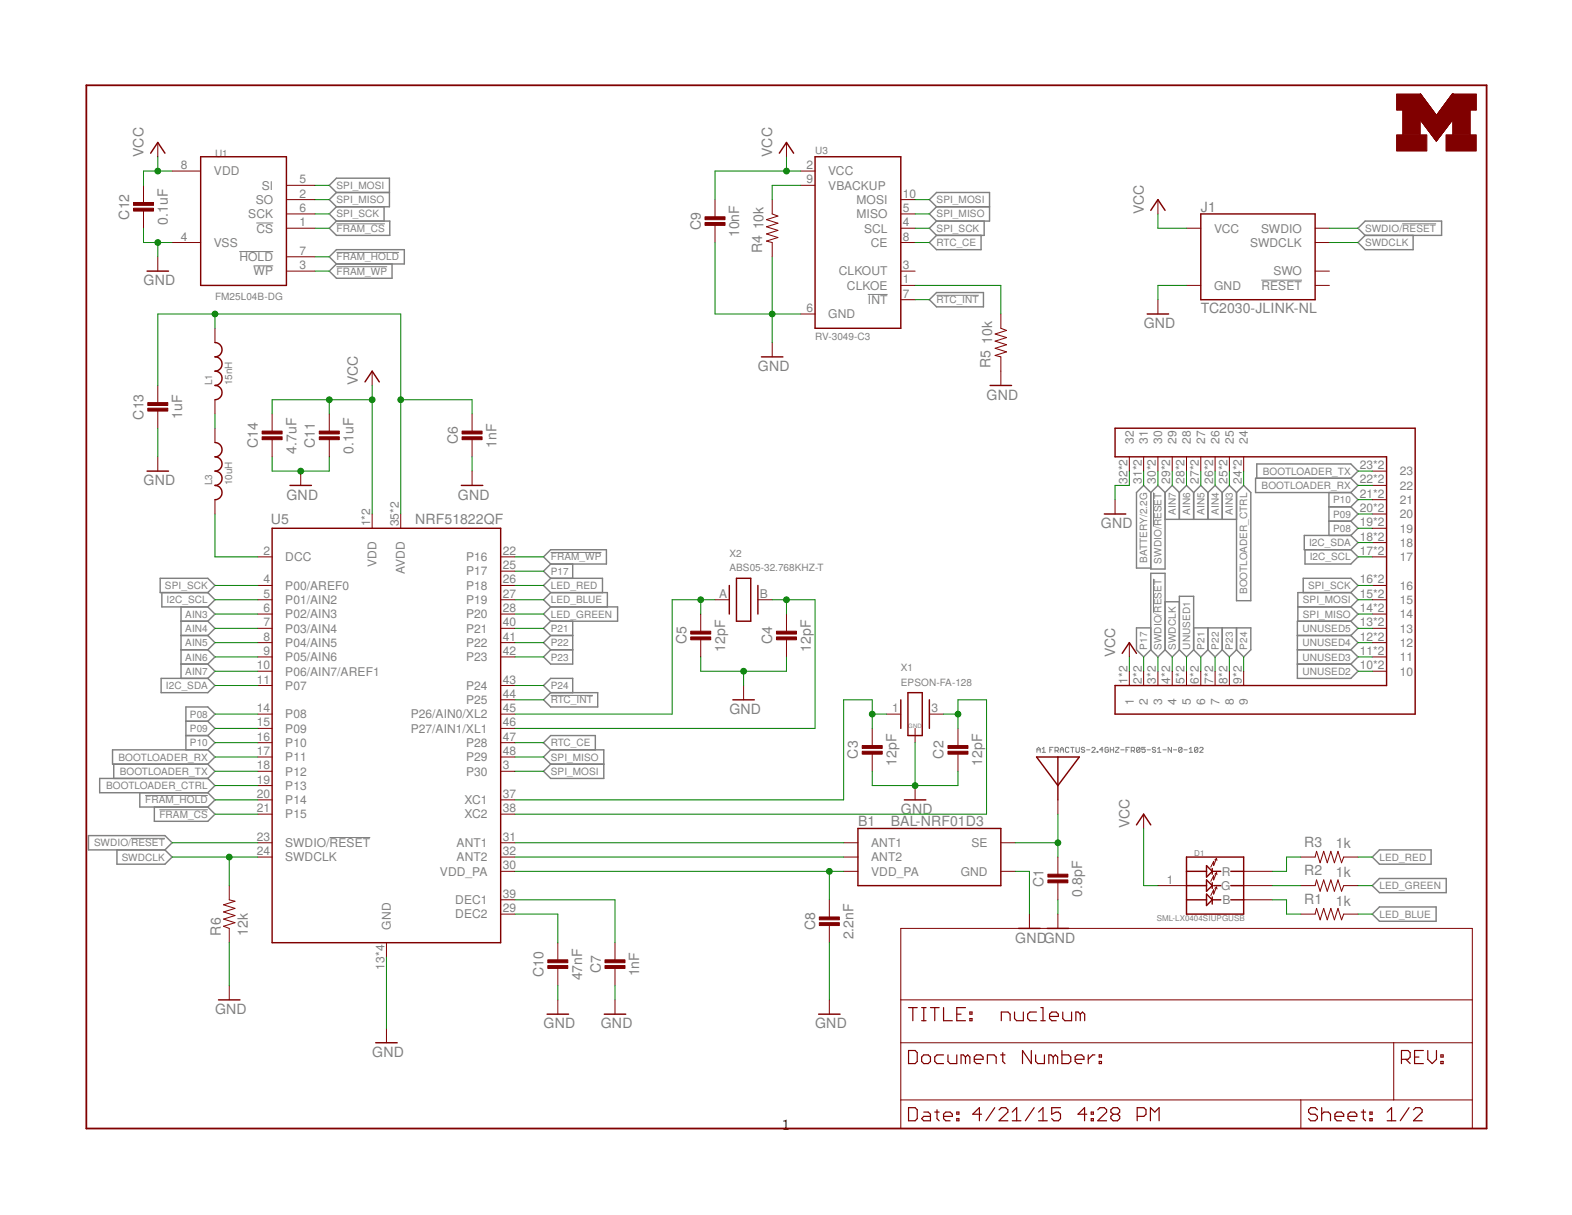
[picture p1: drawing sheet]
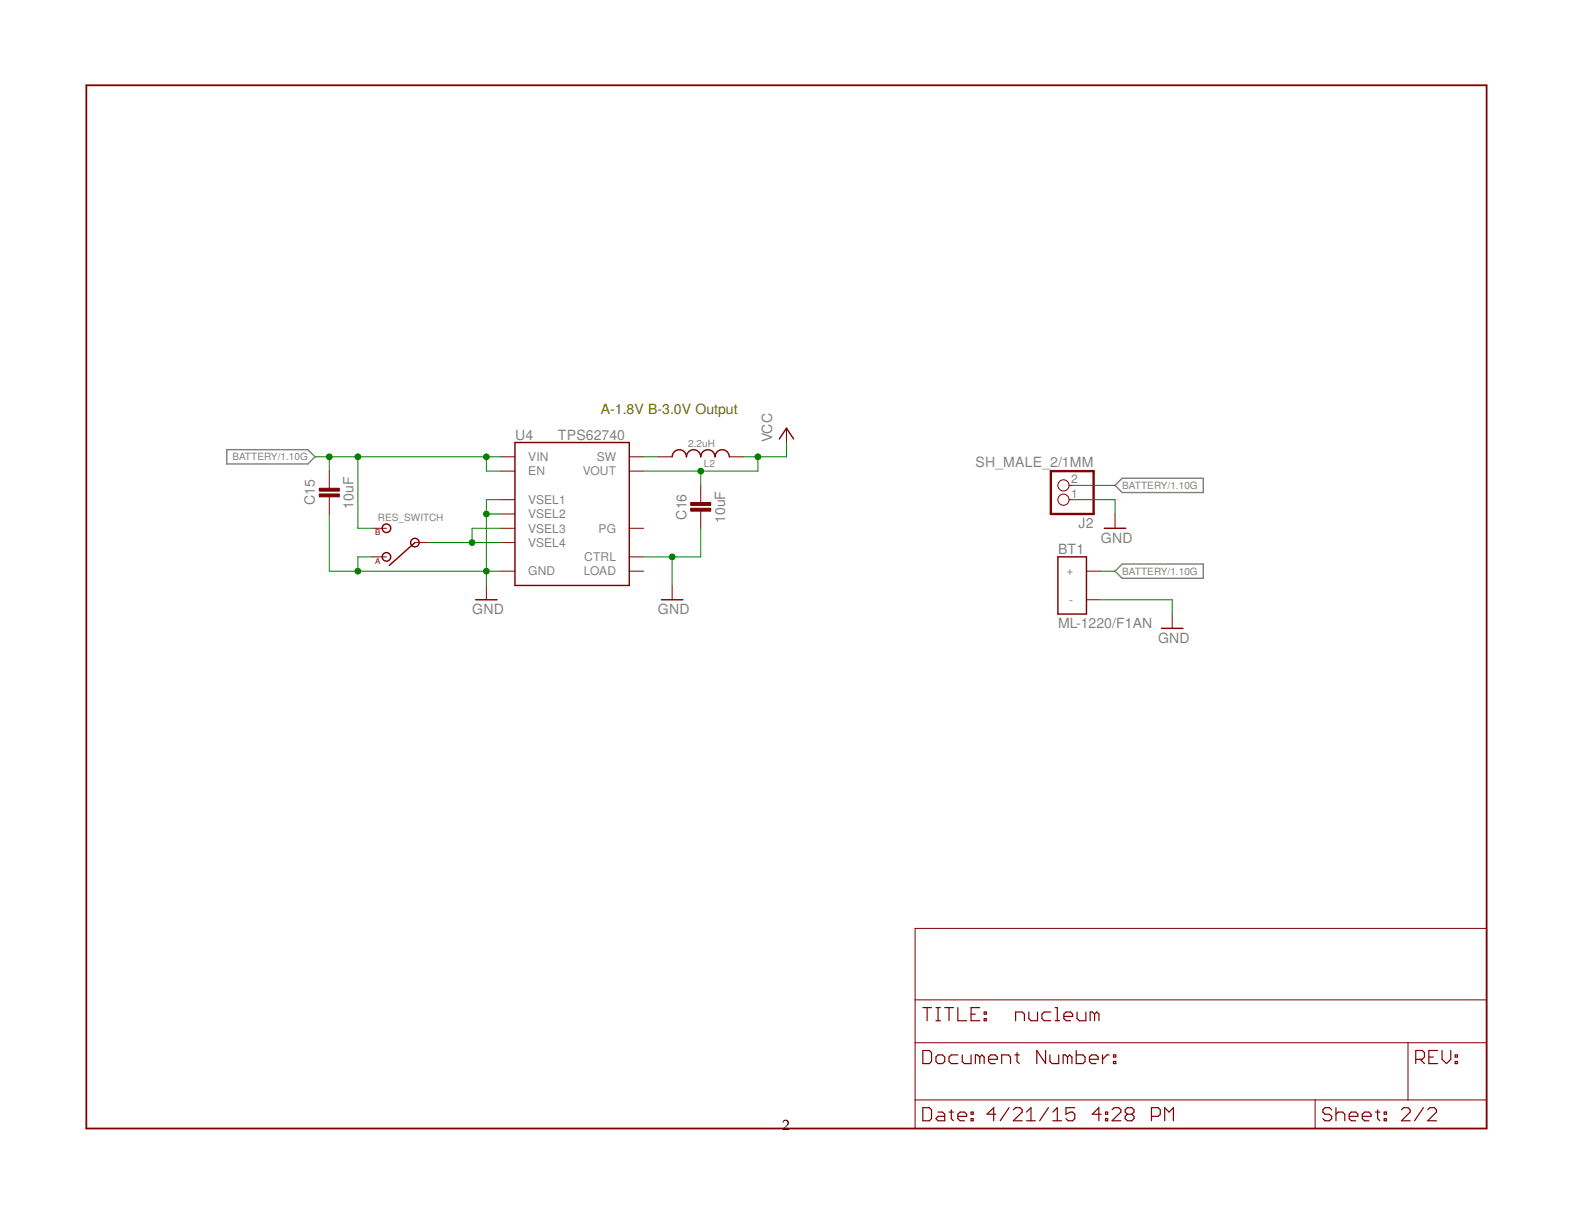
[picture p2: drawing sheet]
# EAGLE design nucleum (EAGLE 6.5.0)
AUTHOR: Joshua Adkins; REV: A; TITLE: Nucleum

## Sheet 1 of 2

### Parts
A1  FRACTUS-2.4GHZ-FR05-S1-N-0-102  [FRACTUS-ANTENNA-FR05-S1-N-0-102]
B1  BAL-NRF01D3  [BAL-NRF01D3]
C1  0.8pF  CAPACITOR  [0402_CAP]
C2  12pF  CAPACITOR  [0402_CAP]
C3  12pF  CAPACITOR  [0402_CAP]
C4  12pF  CAPACITOR  [0402_CAP]
C5  12pF  CAPACITOR  [0402_CAP]
C6  1nF  CAPACITOR  [0402_CAP]
C7  1nF  CAPACITOR  [0402_CAP]
C8  2.2nF  CAPACITOR  [0402_CAP]
C9  10nF  CAPACITOR  [0402_CAP]
C10  47nF  CAPACITOR  [0402_CAP]
C11  0.1uF  CAPACITOR  [0402_CAP]
C12  0.1uF  CAPACITOR  [0402_CAP]
C13  1uF  CAPACITOR  [0402_CAP]
C14  4.7uF  CAPACITOR  [0402_CAP]
D1  SML-LX0404SIUPGUSB  [1MM_SQ_4PAD]
J1  TC2030-JLINK-NL  [TC2030-IDC-NL]
J3  ATUM-HEADER  [ATUM-HEADER]
L1  15nH  INDUCTOR0402  [0402_CAP]
L3  10uH  INDUCTOR0603  [0603_CAP]
LOGO1  UMICH_SOLID_TINY  [UMICH_SOLID_50MIL]
R1  1k  RESISTOR0402_RES  [0402_RES]
R2  1k  RESISTOR0402_RES  [0402_RES]
R3  1k  RESISTOR0402_RES  [0402_RES]
R4  10k  RESISTOR0402_RES  [0402_RES]
R5  10k  RESISTOR0402_RES  [0402_RES]
R6  12k  RESISTOR0402_RES  [0402_RES]
U1  FM25L04B-DG  [TDFN-8]
U3  RV-3049-C3  [MICRO-CRYSTAL-C3]
U5  NRF51822QF  [QFN-48-6MM]
X1  EPSON-FA-128  [FA-128]
X2  ABS05-32.768KHZ-T  [ABS05]

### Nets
!FRAM_CS: U1.1(!CS) U5.21(P15)
!FRAM_HOLD: U1.7(!HOLD) U5.20(P14)
!FRAM_WP: U1.3(!WP) U5.22(P16)
!RTC_INT: U3.7(!INT) U5.44(P25)
AIN3: J3.25 J3.25B U5.6(P02/AIN3)
AIN4: J3.26 J3.26B U5.7(P03/AIN4)
AIN5: J3.27 J3.27B U5.8(P04/AIN5)
AIN6: J3.28 J3.28B U5.9(P05/AIN6)
AIN7: J3.29 J3.29B U5.10(P06/AIN7/AREF1)
ANTENNA: A1.1(ANTENNA) B1.SE C1.1
BATTERY: J3.31 J3.31B ; also sheet 2
BOOTLOADER_CTRL: J3.24 J3.24B U5.19(P13)
BOOTLOADER_RX: J3.22 J3.22B U5.17(P11)
BOOTLOADER_TX: J3.23 J3.23B U5.18(P12)
GND: B1.GND C1.2 C2.2 C3.2 C4.2 C5.2 C6.2 C7.2 C8.2 C9.2 C10.2 C11.2 C12.2 C13.2 C14.2 J1.5(GND) J3.32 J3.32B R4.2 R5.2 R6.1 U1.4(VSS) U3.6(GND) U5.13(GND) U5.33(GND) U5.34(GND) U5.GND X1.2(GND) X1.4(GND) ; also sheet 2
I2C_SCL: J3.17 J3.17B U5.5(P01/AIN2)
I2C_SDA: J3.18 J3.18B U5.11(P07)
LED_BLUE: R1.1 U5.27(P19)
LED_GREEN: R2.1 U5.28(P20)
LED_RED: R3.1 U5.26(P18)
N$6: C5.1 U5.45(P26/AIN0/XL2) X2.A
N$7: D1.2(R) R3.2
N$9: C3.1 U5.37(XC1) X1.1
N$10: C2.1 U5.38(XC2) X1.3
N$11: D1.4(G) R2.2
N$12: D1.3(B) R1.2
N$13: C4.1 U5.46(P27/AIN1/XL1) X2.B
N$14: R4.1 U3.9(VBACKUP)
N$15: C10.1 U5.29(DEC2)
N$16: R5.1 U3.1(CLKOE)
N$17: C7.1 U5.39(DEC1)
N$18: B1.ANT1 U5.31(ANT1)
N$19: B1.ANT2 U5.32(ANT2)
N$20: B1.VCC(VDD_PA) C8.1 U5.30(VDD_PA)
N$36: C6.1 C13.1 L1.1 U5.35(AVDD) U5.36(AVDD)
N$37: L1.2 L3.1
N$38: L3.2 U5.2(DCC)
P08: J3.19 J3.19B U5.14(P08)
P09: J3.20 J3.20B U5.15(P09)
P10: J3.21 J3.21B U5.16(P10)
P17: J3.2 J3.2B U5.25(P17)
P21: J3.6 J3.6B U5.40(P21)
P22: J3.7 J3.7B U5.41(P22)
P23: J3.8 J3.8B U5.42(P23)
P24: J3.9 J3.9B U5.43(P24)
RTC_CE: U3.8(CE) U5.47(P28)
SPI_MISO: J3.14 J3.14B U1.2(SO) U3.5(MISO) U5.48(P29)
SPI_MOSI: J3.15 J3.15B U1.5(SI) U3.10(MOSI) U5.3(P30)
SPI_SCK: J3.16 J3.16B U1.6(SCK) U3.4(SCL) U5.4(P00/AREF0)
SWDCLK: J1.4(SWDCLK) J3.4 J3.4B R6.2 U5.24(SWDCLK)
SWDIO/!RESET: J1.2(SWDIO) J3.3 J3.3B J3.30 J3.30B U5.23(SWDIO/!RESET)
UNUSED1: J3.5 J3.5B
UNUSED2: J3.10 J3.10B
UNUSED3: J3.11 J3.11B
UNUSED4: J3.12 J3.12B
UNUSED5: J3.13 J3.13B
VCC: C9.1 C11.1 C12.1 C14.1 D1.1(VDD) J1.1(VCC) J3.1 J3.1B U1.8(VDD) U3.2(VCC) U5.1(VDD) U5.12(VDD) ; also sheet 2
Unconnected: J1.3(!RESET) J1.6(SWO) U3.3(CLKOUT)

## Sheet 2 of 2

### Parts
BT1  ML-1220/F1AN  [ML-1220/F1BN]
C15  10uF  CAPACITOR0603_CAP  [0603_CAP]
C16  10uF  CAPACITOR0603_CAP  [0603_CAP]
J2  SH_MALE_2/1MM  [SH-1X2/1MM]
L2  2.2uH  MIPSZ2012D  [MIPSZ201D]
S1  RES_SWITCH  [RES_SWITCH]
U4  TPS62740  [R-PWSON-12]

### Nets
BATTERY: BT1.POS(+) C15.1 J2.2 S1.B U4.1(VIN) U4.12(EN) ; also sheet 1
GND: BT1.NEG(-) C15.2 C16.2 J2.1 S1.A U4.3(GND) U4.4(CTRL) U4.10(VSEL2) U4.11(VSEL1) U4.NC(GND) ; also sheet 1
N$5: L2.1 U4.2(SW)
N$8: S1.C(IN) U4.8(VSEL4) U4.9(VSEL3)
VCC: C16.1 L2.2 U4.5(VOUT) ; also sheet 1
Unconnected: U4.6(LOAD) U4.7(PG)

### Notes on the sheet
- A-1.8V B-3.0V Output
